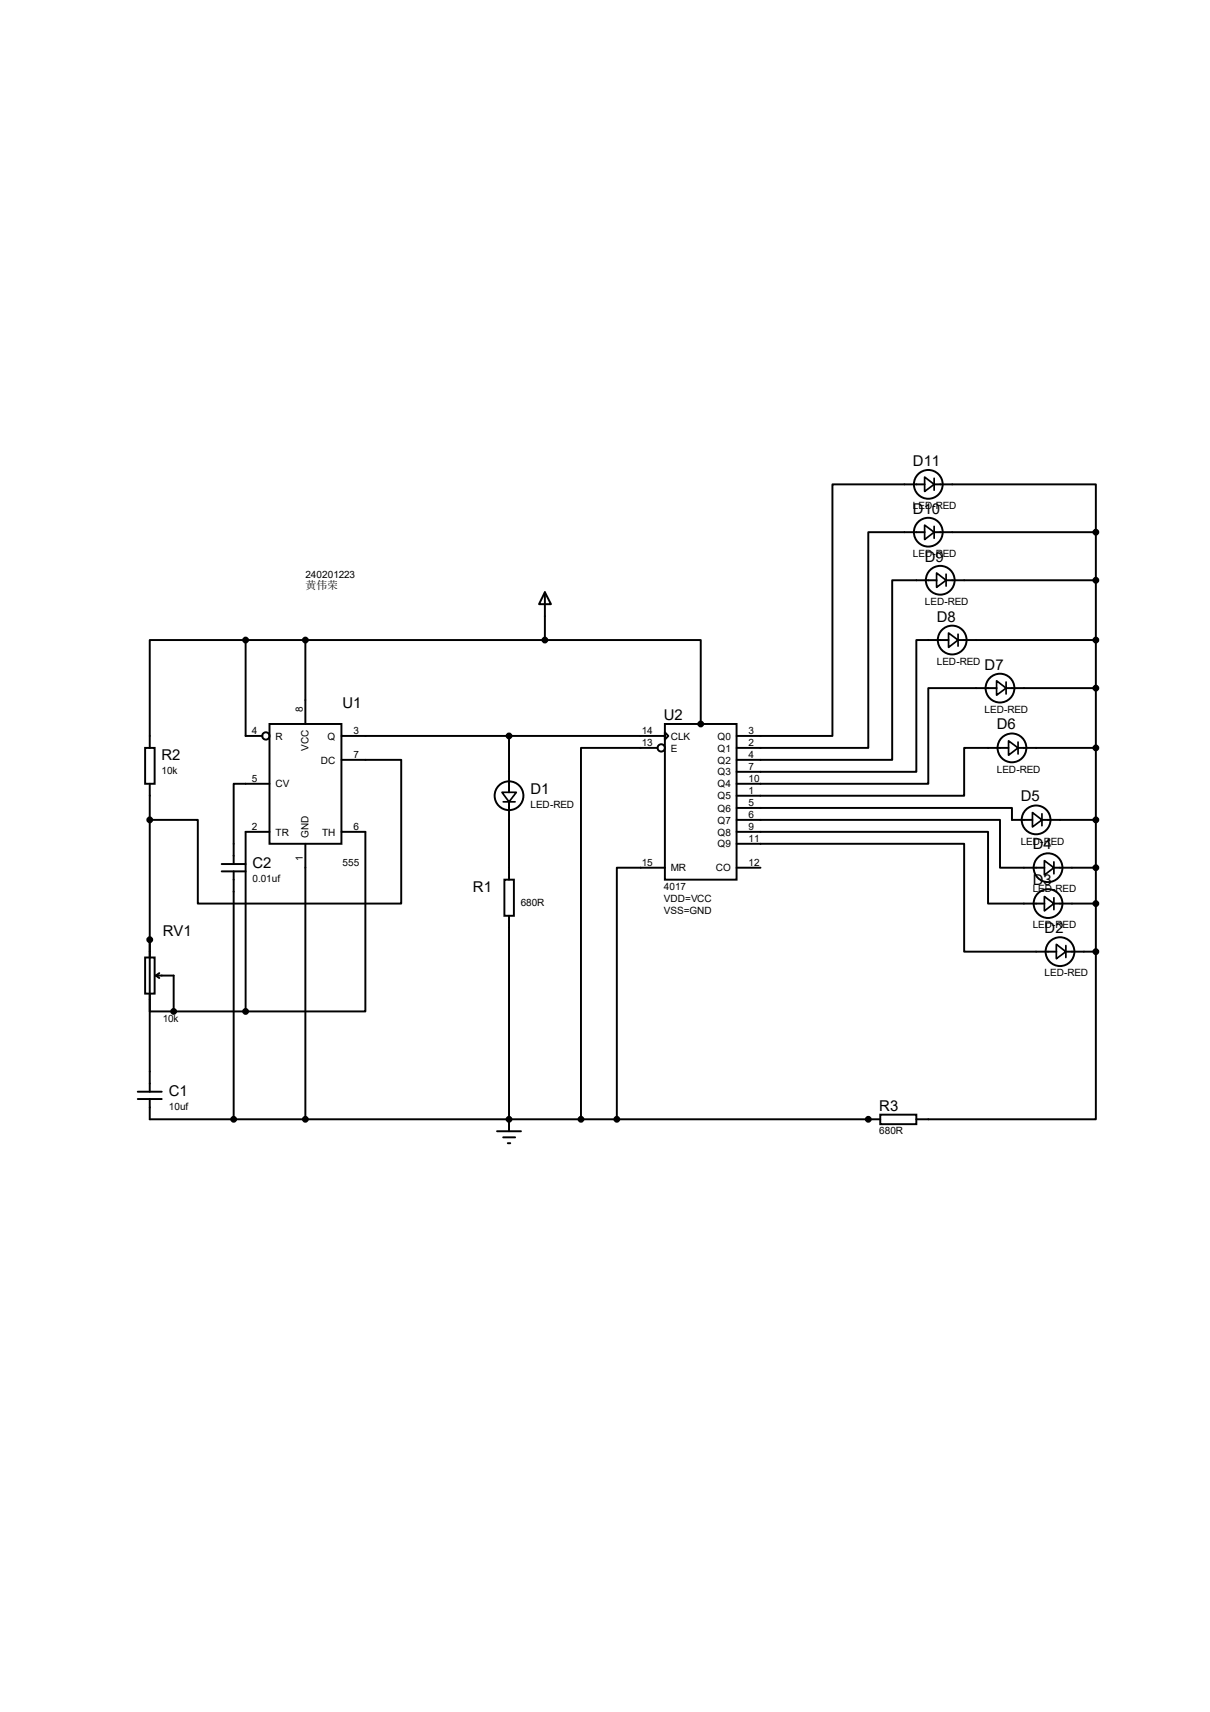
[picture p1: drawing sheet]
<svg xmlns="http://www.w3.org/2000/svg" width="210mm" height="297mm" viewBox="0 0 210 297" stroke-linecap="round" stroke-linejoin="round" font-family="sans-serif">
<g fill="none" stroke="#000" stroke-width=".34">
<path d="M160.5 92.3h-9.8v37.5h-22.9M160.5 84h-16v43.7h-16.7M162.1 84h28.1v8.3M162.1 92.3h28.1M190.2 92.3v72.8M42.6 111h-16.6v18.8M42.6 111v16.7h3M42.6 111h52M53 111v14.6M94.6 102.7l1 2.1h-2zM94.6 111h27v14.6M94.6 102.7v8.3"/>
<path d="M162.6 100.7h-7.7v31.1h-27.1M164.2 100.7h26M164.6 111h-5.6v22.9h-31.2M166.3 111h23.9M173 119.4h-11.9v16.6h-33.3M174.6 119.4h15.6M25.2 129.8h1.6v6.2h-1.6zM26 136v53.4M46.8 125.6h12.5v20.8h-12.5zM46.8 136h-6.2v13.9M59.3 131.8h10.3v25h-35.3v-14.6h-8.3M59.3 127.7h56.1"/>
<path d="M88.3 127.7v9.8M88.3 139.1v13.5M114.1 129.8h-13.3v64.4M115.4 125.6h12.4v27h-12.4zM115.4 127l.6 .7-.6 .6zM175 129.8h-7.7v8.2h-39.5M176.7 129.8h13.5M38.5 149.9h4.1M38.5 151.2h4.1M40.6 151.2v43M46.8 144.3h-4.2v31.2M53 146.4v47.8"/>
<path d="M59.3 144.3h4.1v31.2h-20.8M87.5 152.6h1.7v6.3h-1.7zM88.3 158.9v37.4M115.4 150.5h-8.3v43.7M127.8 146.4h39.5v18.7h16M127.8 144.3h43.7v12.5h9.8M127.8 142.2h45.8v8.3h7.7M127.8 140.2h47.8v2h3.6M127.8 150.5h4.2M180.8 142.2h9.4M182.9 150.5h7.3M182.9 156.8h7.3"/>
<path d="M25.2 166.1h1.6v6.3h-1.6zM26 175.5h16.6M27.1 169.2h3v6.3M27.1 169.2l.5 .5M27.6 168.8l-.5 .4M185 165.1h5.2M190.2 165.1v29.1h-31.2M23.9 190.7h4.2M23.9 189.4h4.2M26 190.7v3.5h126.8M86.3 196.3h4.1M87.3 197.3h2.1"/>
<path d="M88.1 198.3h.5M152.8 193.4h6.2v1.6h-6.2z"/>
<circle cx="161.1" cy="84" r="2.5"/>
<circle cx="161.1" cy="92.3" r="2.5"/>
<circle cx="163.2" cy="100.7" r="2.5"/>
<circle cx="165.3" cy="111" r="2.5"/>
<circle cx="173.6" cy="119.4" r="2.5"/>
<circle cx="46.1" cy="127.7" r=".64"/>
<circle cx="88.3" cy="138" r="2.5"/>
<circle cx="114.8" cy="129.8" r=".64"/>
<circle cx="175.6" cy="129.8" r="2.5"/>
<circle cx="179.8" cy="142.2" r="2.5"/>
<circle cx="181.9" cy="150.5" r="2.5"/>
<circle cx="181.9" cy="156.8" r="2.5"/>
<circle cx="184" cy="165.1" r="2.5"/>
</g>
<g fill="#000">
<circle cx="26" cy="163" r=".17"/>
<circle cx="88.3" cy="194.2" r=".17"/>
<circle cx="150.7" cy="194.2" r=".17"/>
</g>
<g fill="none" stroke="#000" stroke-width=".3">
<path d="M160.5 91.1l1.6 1.2-1.6 1.3zM160.5 82.8l1.6 1.2-1.6 1.3zM162.1 83v2M162.1 91.3v2.1M162.6 99.4l1.6 1.3-1.6 1.2zM164.2 99.6v2.1M164.6 109.8l1.7 1.2-1.7 1.3zM166.3 110v2.1M173 118.1l1.6 1.3-1.6 1.2zM174.6 118.3v2.1M87.1 137.5h2.5l-1.3 1.6zM87.3 139.1h2.1"/>
<path d="M175 128.5l1.7 1.3-1.7 1.2zM176.7 128.7v2.1M179.2 141l1.6 1.2-1.6 1.3zM180.8 141.2v2.1M181.3 155.5l1.6 1.3-1.6 1.2zM181.3 149.3l1.6 1.2-1.6 1.3zM182.9 149.5v2.1M182.9 155.7v2.1M183.3 163.8l1.7 1.3-1.7 1.2zM185 164v2.1"/>
</g>
<g fill="#000" stroke="#000" stroke-width=".34">
<circle cx="190.2" cy="92.3" r=".42"/>
<circle cx="42.6" cy="111" r=".42"/>
<circle cx="53" cy="111" r=".42"/>
<circle cx="94.6" cy="111" r=".42"/>
<circle cx="190.2" cy="119.4" r=".42"/>
<circle cx="190.2" cy="111" r=".42"/>
<circle cx="190.2" cy="100.7" r=".42"/>
<circle cx="88.3" cy="127.7" r=".42"/>
<circle cx="121.6" cy="125.6" r=".42"/>
<circle cx="190.2" cy="129.8" r=".42"/>
<circle cx="26" cy="142.2" r=".42"/>
<circle cx="190.2" cy="156.8" r=".42"/>
<circle cx="190.2" cy="150.5" r=".42"/>
<circle cx="190.2" cy="142.2" r=".42"/>
<circle cx="26" cy="163" r=".42"/>
<circle cx="30.1" cy="175.5" r=".42"/>
<circle cx="42.6" cy="175.5" r=".42"/>
<circle cx="190.2" cy="165.1" r=".42"/>
<circle cx="40.6" cy="194.2" r=".42"/>
<circle cx="53" cy="194.2" r=".42"/>
<circle cx="88.3" cy="194.2" r=".42"/>
<circle cx="100.8" cy="194.2" r=".42"/>
<circle cx="107.1" cy="194.2" r=".42"/>
<circle cx="150.7" cy="194.2" r=".42"/>
</g>
<g font-size="2.6">
<text x="158.5" y="80.8">D11</text>
<text x="158.5" y="89.1">D10</text>
<text x="160.5" y="97.5">D9</text>
<text x="162.6" y="107.8">D8</text>
<text x="170.9" y="116.2">D7</text>
<text x="59.4" y="122.8">U1</text>
<text x="115.2" y="124.9">U2</text>
<text x="28" y="131.9">R2</text>
<text x="173" y="126.5">D6</text>
<text x="92.1" y="137.8">D1</text>
<text x="177.2" y="139">D5</text>
<text x="179.2" y="147.3">D4</text>
<text x="43.8" y="150.6">C2</text>
<text x="82.1" y="154.8">R1</text>
<text x="179.2" y="153.6">D3</text>
<text x="181.3" y="161.9">D2</text>
<text x="28.2" y="162.3">RV1</text>
<text x="29.3" y="190.1">C1</text>
<text x="152.6" y="192.7">R3</text>
</g>
<text font-size="1.9" x="53" y="102.2">黄伟荣</text>
<g font-size="1.7">
<text x="158.5" y="88.3">LED-RED</text>
<text x="53" y="100.2">240201223</text>
<text x="158.5" y="96.6">LED-RED</text>
<text x="160.5" y="104.9">LED-RED</text>
<text x="162.6" y="115.3">LED-RED</text>
<text x="52.6" y="123.5" transform="rotate(-90 52.6 123.5)">8</text>
<text x="170.9" y="123.6">LED-RED</text>
<text x="43.7" y="127.4">4</text>
<text x="47.8" y="128.3">R</text>
<text x="53.6" y="130.3" transform="rotate(-90 53.6 130.3)">VCC</text>
<text x="56.9" y="128.3">Q</text>
<text x="61.3" y="131.5">7</text>
<text x="61.3" y="127.4">3</text>
<text x="111.4" y="127.4">14</text>
<text x="111.4" y="129.5">13</text>
<text x="116.4" y="128.3">CLK</text>
<text x="116.4" y="130.4">E</text>
<text x="124.5" y="128.3">Q0</text>
<text x="124.5" y="130.4">Q1</text>
<text x="129.9" y="127.4">3</text>
<text x="129.9" y="129.5">2</text>
<text x="129.9" y="131.5">4</text>
<text x="28" y="134.3">10k</text>
<text x="43.7" y="135.7">5</text>
<text x="47.8" y="136.6">CV</text>
<text x="55.7" y="132.5">DC</text>
<text x="124.5" y="132.5">Q2</text>
<text x="124.5" y="134.5">Q3</text>
<text x="124.5" y="136.6">Q4</text>
<text x="129.9" y="133.6">7</text>
<text x="129.9" y="135.7">10</text>
<text x="129.9" y="137.8">1</text>
<text x="173" y="134">LED-RED</text>
<text x="92.1" y="140.1">LED-RED</text>
<text x="124.5" y="138.7">Q5</text>
<text x="124.5" y="140.8">Q6</text>
<text x="124.5" y="142.9">Q7</text>
<text x="129.9" y="139.9">5</text>
<text x="129.9" y="141.9">6</text>
<text x="43.7" y="144">2</text>
<text x="47.8" y="144.9">TR</text>
<text x="52.6" y="149.4" transform="rotate(-90 52.6 149.4)">1</text>
<text x="53.6" y="145.3" transform="rotate(-90 53.6 145.3)">GND</text>
<text x="55.9" y="144.9">TH</text>
<text x="61.3" y="144">6</text>
<text x="124.5" y="144.9">Q8</text>
<text x="124.5" y="147">Q9</text>
<text x="129.9" y="144">9</text>
<text x="129.9" y="146.1">11</text>
<text x="177.2" y="146.5">LED-RED</text>
<text x="43.8" y="153">0.01uf</text>
<text x="59.4" y="150.2">555</text>
<text x="111.4" y="150.2">15</text>
<text x="115.2" y="154.4">4017</text>
<text x="116.4" y="151.2">MR</text>
<text x="124.2" y="151.2">CO</text>
<text x="129.9" y="150.2">12</text>
<text x="179.2" y="154.8">LED-RED</text>
<text x="90.4" y="157.2">680R</text>
<text x="115.2" y="156.5">VDD=VCC</text>
<text x="115.2" y="158.5">VSS=GND</text>
<text x="179.2" y="161">LED-RED</text>
<text x="181.3" y="169.4">LED-RED</text>
<text x="28.2" y="177.2">10k</text>
<text x="29.3" y="192.5">10uf</text>
<text x="152.6" y="196.8">680R</text>
</g>
</svg>
